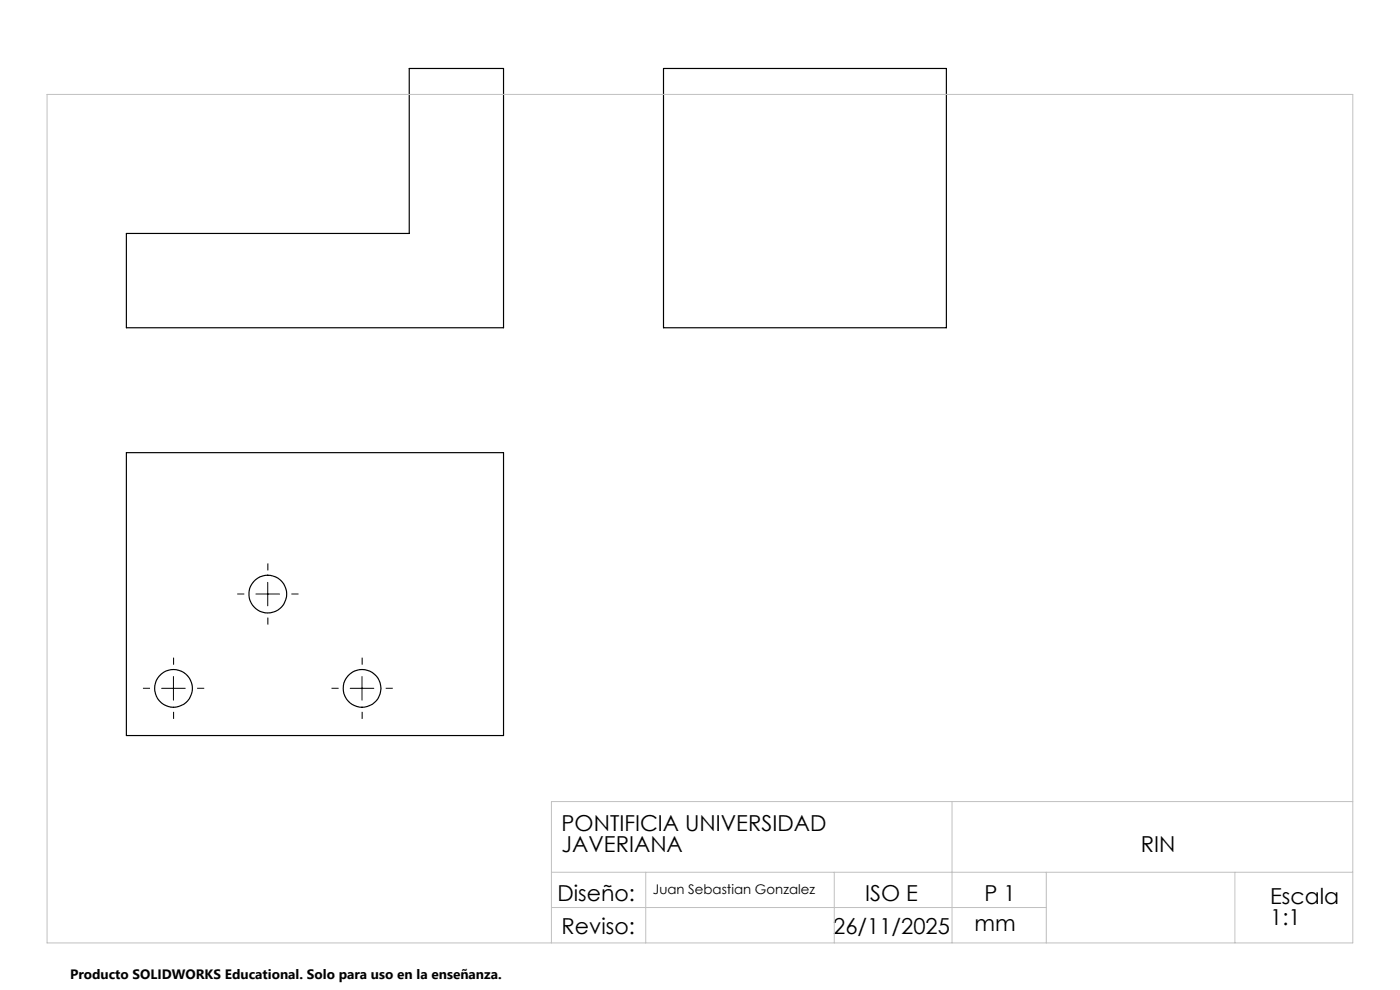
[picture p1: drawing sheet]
<svg xmlns="http://www.w3.org/2000/svg" width="297mm" height="210mm" viewBox="0 0 297 210" stroke-linecap="round" stroke-linejoin="round" font-family="sans-serif">
<g fill="none" stroke="#000" stroke-width=".25">
<path d="M140.8 14.5h60v55h-60zM26.8 49.5h60v-35h20v55h-80zM26.8 96h80v60h-80z"/>
<circle cx="56.8" cy="126" r="4"/>
<circle cx="36.8" cy="146" r="4"/>
<circle cx="76.8" cy="146" r="4"/>
</g>
<path d="M51.8 126h-1.5M56.8 121v-1.5M56.8 131v1.5M61.8 126h1.5M31.8 146h-1.5M36.8 141v-1.5M36.8 151v1.5M41.8 146h1.5M71.8 146h-1.5M76.8 141v-1.5M76.8 151v1.5M81.8 146h1.5" fill="none" stroke="#000" stroke-width=".21" stroke-dasharray="15.2 1.3 1.3 1.3" stroke-linecap="butt"/>
<path d="M54.3 126h5M56.8 123.5v5M34.3 146h5M36.8 143.5v5M74.3 146h5M76.8 143.5v5" fill="none" stroke="#000" stroke-width=".21"/>
<path d="M10 20h277v180h-277zM202 170v30M287 170h-170v30M117 185h170M117 192.5h105M137 185v15M177 185v15M222 185v15M262 185v15" fill="none" stroke="#c0c0c0" stroke-width=".21"/>
<g font-size="4.7">
<text x="119.1" y="176.3">PONTIFICIA UNIVERSIDAD</text>
<text x="119.1" y="180.8">JAVERIANA</text>
<text x="242" y="180.8">RIN</text>
<text x="118.3" y="191.1">Diseño:</text>
<text x="183.5" y="191.1">ISO E</text>
<text x="208.9" y="191.1">P 1</text>
<text x="269.5" y="191.8">Escala</text>
<text x="206.8" y="197.4">mm</text>
<text x="269.5" y="196.3">1:1</text>
<text x="119.1" y="198.2">Reviso:</text>
<text x="176.8" y="198.2">26/11/2025</text>
</g>
<text font-size="2.9" x="14.9" y="207.6">Producto SOLIDWORKS Educational. Solo para uso en la enseñanza.</text>
<text font-size="2.8" x="138.5" y="189.7">Juan Sebastian Gonzalez</text>
</svg>
